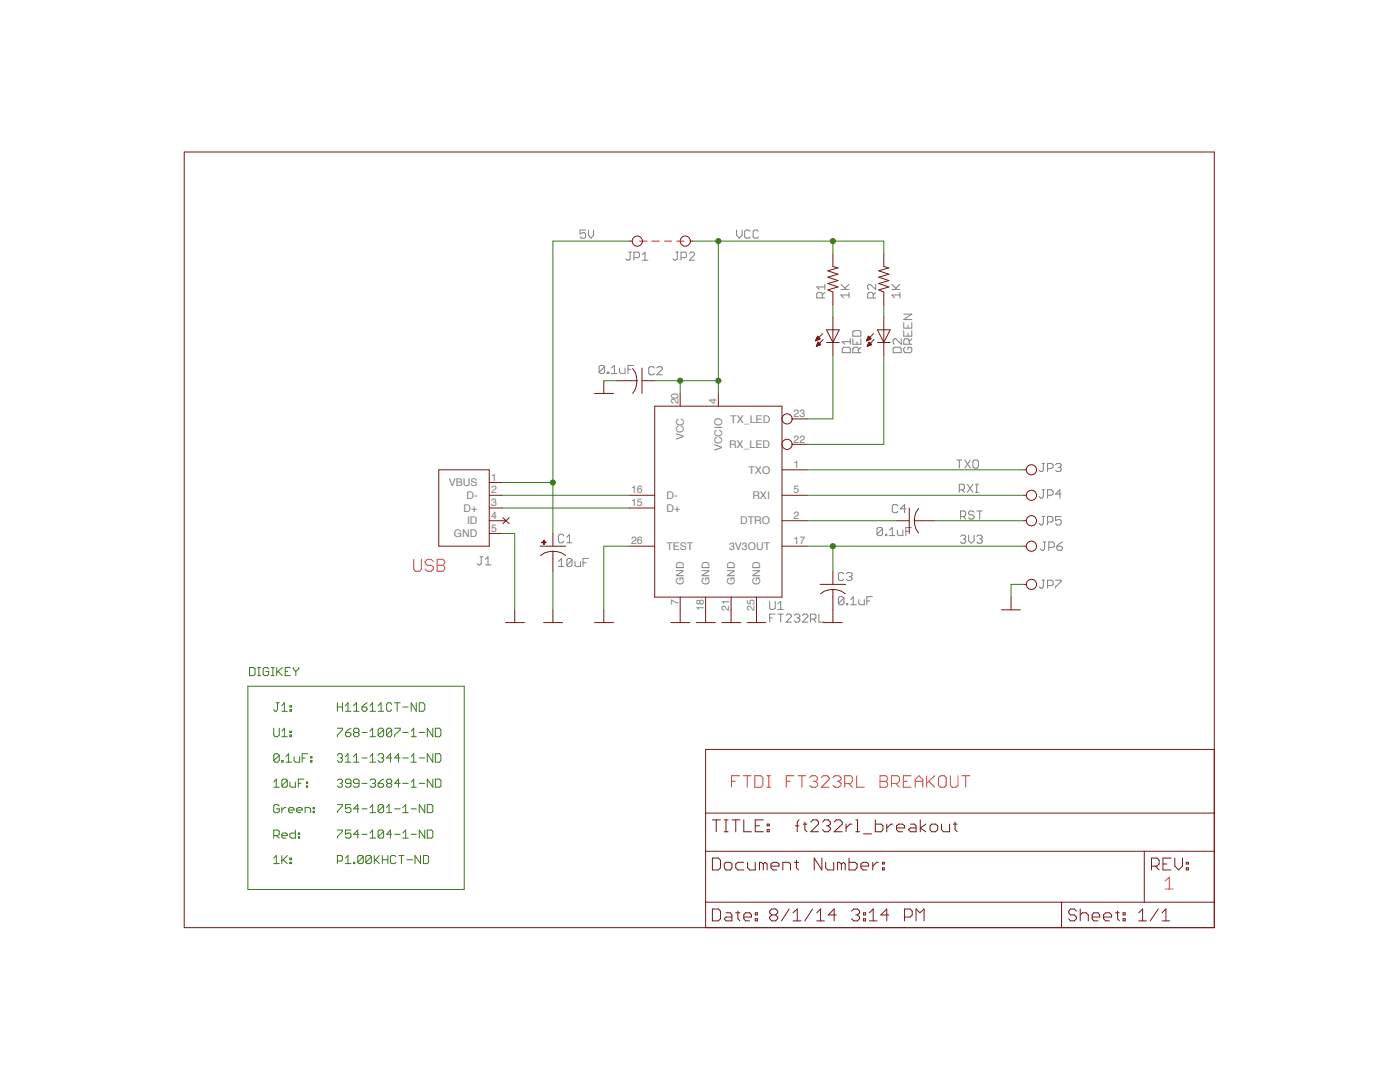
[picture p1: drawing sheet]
<?xml version="1.0" encoding="utf-8"?>
<!DOCTYPE eagle SYSTEM "eagle.dtd">
<eagle version="6.5.0">
<drawing>
<settings>
<setting alwaysvectorfont="no"/>
<setting verticaltext="up"/>
</settings>
<grid distance="0.1" unitdist="inch" unit="inch" style="lines" multiple="1" display="no" altdistance="0.01" altunitdist="inch" altunit="inch"/>
<schematic xreflabel="%F%N/%S.%C%R" xrefpart="/%S.%C%R">
<libraries>
<library name="ft232rl_breakout">
<symbols>
<symbol name="FT232RL">
<wire x1="-12.7" y1="22.86" x2="12.7" y2="22.86" width="0.254" layer="94"/>
<wire x1="12.7" y1="22.86" x2="12.7" y2="-15.24" width="0.254" layer="94"/>
<wire x1="12.7" y1="-15.24" x2="-12.7" y2="-15.24" width="0.254" layer="94"/>
<wire x1="-12.7" y1="-15.24" x2="-12.7" y2="22.86" width="0.254" layer="94"/>
<pin name="3V3OUT" x="17.78" y="-5.08" length="middle" direction="pwr" rot="R180"/>
<pin name="D+" x="-17.78" y="2.54" length="middle" direction="pas"/>
<pin name="D-" x="-17.78" y="5.08" length="middle" direction="pas"/>
<pin name="DTRO" x="17.78" y="0" length="middle" direction="out" rot="R180"/>
<pin name="GND@1" x="-7.62" y="-17.78" length="short" direction="pwr" rot="R90"/>
<pin name="GND@2" x="-2.54" y="-17.78" length="short" direction="pwr" rot="R90"/>
<pin name="GND@3" x="2.54" y="-17.78" length="short" direction="pwr" rot="R90"/>
<pin name="GND@4" x="7.62" y="-17.78" length="short" direction="pwr" rot="R90"/>
<pin name="RXI" x="17.78" y="5.08" length="middle" direction="in" rot="R180"/>
<pin name="RX_LED" x="17.78" y="15.24" length="middle" direction="out" function="dot" rot="R180"/>
<pin name="TEST" x="-17.78" y="-5.08" length="middle" direction="in"/>
<pin name="TXO" x="17.78" y="10.16" length="middle" direction="out" rot="R180"/>
<pin name="TX_LED" x="17.78" y="20.32" length="middle" direction="out" function="dot" rot="R180"/>
<pin name="VCC" x="-7.62" y="25.4" length="short" direction="pwr" rot="R270"/>
<pin name="VCCIO" x="0" y="25.4" length="short" direction="pwr" rot="R270"/>
<text x="10.16" y="-17.78" size="1.778" layer="95">&gt;NAME</text>
<text x="10.16" y="-20.32" size="1.778" layer="96">&gt;VALUE</text>
</symbol>
<symbol name="C-US">
<wire x1="-2.54" y1="0" x2="2.54" y2="0" width="0.254" layer="94"/>
<wire x1="0" y1="-1.016" x2="0" y2="-1.0161" width="0.1524" layer="94"/>
<wire x1="0" y1="-1.0161" x2="0" y2="-2.54" width="0.1524" layer="94"/>
<wire x1="0" y1="-1" x2="2.4892" y2="-1.8542" width="0.254" layer="94" curve="-37.878202"/>
<wire x1="-2.4668" y1="-1.8504" x2="0" y2="-1.0161" width="0.254" layer="94" curve="-37.373024"/>
<pin name="1" x="0" y="2.54" visible="off" length="short" direction="pas" swaplevel="1" rot="R270"/>
<pin name="2" x="0" y="-5.08" visible="off" length="short" direction="pas" swaplevel="1" rot="R90"/>
<text x="1.016" y="0.635" size="1.778" layer="95">&gt;NAME</text>
<text x="1.016" y="-4.191" size="1.778" layer="96">&gt;VALUE</text>
</symbol>
<symbol name="CPOL-US">
<rectangle x1="-2.253" y1="0.668" x2="-1.364" y2="0.795" layer="94"/>
<rectangle x1="-1.872" y1="0.287" x2="-1.745" y2="1.176" layer="94"/>
<wire x1="-2.54" y1="0" x2="2.54" y2="0" width="0.254" layer="94"/>
<wire x1="0" y1="-1.016" x2="0" y2="-1.0161" width="0.1524" layer="94"/>
<wire x1="0" y1="-1.0161" x2="0" y2="-2.54" width="0.1524" layer="94"/>
<wire x1="0" y1="-1" x2="2.4892" y2="-1.8542" width="0.254" layer="94" curve="-37.878202"/>
<wire x1="-2.4669" y1="-1.8504" x2="0" y2="-1.0161" width="0.254" layer="94" curve="-37.376341"/>
<pin name="+" x="0" y="2.54" visible="off" length="short" direction="pas" swaplevel="1" rot="R270"/>
<pin name="-" x="0" y="-5.08" visible="off" length="short" direction="pas" swaplevel="1" rot="R90"/>
<text x="1.016" y="0.635" size="1.778" layer="95">&gt;NAME</text>
<text x="1.016" y="-4.191" size="1.778" layer="96">&gt;VALUE</text>
</symbol>
<symbol name="DOCFIELD">
<wire x1="0" y1="0" x2="71.12" y2="0" width="0.1016" layer="94"/>
<wire x1="101.6" y1="15.24" x2="87.63" y2="15.24" width="0.1016" layer="94"/>
<wire x1="0" y1="0" x2="0" y2="5.08" width="0.1016" layer="94"/>
<wire x1="0" y1="5.08" x2="71.12" y2="5.08" width="0.1016" layer="94"/>
<wire x1="0" y1="5.08" x2="0" y2="15.24" width="0.1016" layer="94"/>
<wire x1="101.6" y1="15.24" x2="101.6" y2="5.08" width="0.1016" layer="94"/>
<wire x1="71.12" y1="5.08" x2="71.12" y2="0" width="0.1016" layer="94"/>
<wire x1="71.12" y1="5.08" x2="87.63" y2="5.08" width="0.1016" layer="94"/>
<wire x1="71.12" y1="0" x2="101.6" y2="0" width="0.1016" layer="94"/>
<wire x1="87.63" y1="15.24" x2="87.63" y2="5.08" width="0.1016" layer="94"/>
<wire x1="87.63" y1="15.24" x2="0" y2="15.24" width="0.1016" layer="94"/>
<wire x1="87.63" y1="5.08" x2="101.6" y2="5.08" width="0.1016" layer="94"/>
<wire x1="101.6" y1="5.08" x2="101.6" y2="0" width="0.1016" layer="94"/>
<wire x1="0" y1="15.24" x2="0" y2="22.86" width="0.1016" layer="94"/>
<wire x1="101.6" y1="35.56" x2="0" y2="35.56" width="0.1016" layer="94"/>
<wire x1="101.6" y1="35.56" x2="101.6" y2="22.86" width="0.1016" layer="94"/>
<wire x1="0" y1="22.86" x2="101.6" y2="22.86" width="0.1016" layer="94"/>
<wire x1="0" y1="22.86" x2="0" y2="35.56" width="0.1016" layer="94"/>
<wire x1="101.6" y1="22.86" x2="101.6" y2="15.24" width="0.1016" layer="94"/>
<text x="1.27" y="1.27" size="2.54" layer="94" font="vector">Date:</text>
<text x="12.7" y="1.27" size="2.54" layer="94" font="vector">&gt;LAST_DATE_TIME</text>
<text x="72.39" y="1.27" size="2.54" layer="94" font="vector">Sheet:</text>
<text x="86.36" y="1.27" size="2.54" layer="94" font="vector">&gt;SHEET</text>
<text x="88.9" y="11.43" size="2.54" layer="94" font="vector">REV:</text>
<text x="1.27" y="19.05" size="2.54" layer="94" font="vector">TITLE:</text>
<text x="1.27" y="11.43" size="2.54" layer="94" font="vector">Document Number:</text>
<text x="17.78" y="19.05" size="2.54" layer="94" font="vector">&gt;DRAWING_NAME</text>
</symbol>
<symbol name="GND">
<wire x1="-1.905" y1="0" x2="1.905" y2="0" width="0.254" layer="94"/>
<pin name="GND" x="0" y="2.54" visible="off" length="short" direction="sup" rot="R270"/>
</symbol>
<symbol name="LED">
<wire x1="1.27" y1="0" x2="0" y2="-2.54" width="0.254" layer="94"/>
<wire x1="0" y1="-2.54" x2="-1.27" y2="0" width="0.254" layer="94"/>
<wire x1="1.27" y1="-2.54" x2="0" y2="-2.54" width="0.254" layer="94"/>
<wire x1="0" y1="-2.54" x2="-1.27" y2="-2.54" width="0.254" layer="94"/>
<wire x1="1.27" y1="0" x2="0" y2="0" width="0.254" layer="94"/>
<wire x1="0" y1="0" x2="-1.27" y2="0" width="0.254" layer="94"/>
<wire x1="0" y1="0" x2="0" y2="-2.54" width="0.1524" layer="94"/>
<wire x1="-2.032" y1="-0.762" x2="-3.429" y2="-2.159" width="0.1524" layer="94"/>
<wire x1="-1.905" y1="-1.905" x2="-3.302" y2="-3.302" width="0.1524" layer="94"/>
<pin name="A" x="0" y="2.54" visible="off" length="short" direction="pas" rot="R270"/>
<pin name="C" x="0" y="-5.08" visible="off" length="short" direction="pas" rot="R90"/>
<text x="3.556" y="-4.572" size="1.778" layer="95" rot="R90">&gt;NAME</text>
<text x="5.715" y="-4.572" size="1.778" layer="96" rot="R90">&gt;VALUE</text>
<polygon width="0.1524" layer="94">
<vertex x="-3.429" y="-2.159"/>
<vertex x="-3.048" y="-1.27"/>
<vertex x="-2.54" y="-1.778"/>
</polygon>
<polygon width="0.1524" layer="94">
<vertex x="-3.302" y="-3.302"/>
<vertex x="-2.921" y="-2.413"/>
<vertex x="-2.413" y="-2.921"/>
</polygon>
</symbol>
<symbol name="NC">
<wire x1="0" y1="0" x2="-0.762" y2="0" width="0.1524" layer="94"/>
<wire x1="-1.397" y1="0.635" x2="-0.127" y2="-0.635" width="0.254" layer="94"/>
<wire x1="-0.127" y1="0.635" x2="-1.397" y2="-0.635" width="0.254" layer="94"/>
</symbol>
<symbol name="PINHD1">
<pin name="1" x="-2.54" y="0" visible="off" length="short" direction="pas" function="dot"/>
<text x="-6.35" y="3.175" size="1.778" layer="95">&gt;NAME</text>
</symbol>
<symbol name="R-US">
<wire x1="-2.54" y1="0" x2="-2.159" y2="1.016" width="0.2032" layer="94"/>
<wire x1="-2.159" y1="1.016" x2="-1.524" y2="-1.016" width="0.2032" layer="94"/>
<wire x1="-1.524" y1="-1.016" x2="-0.889" y2="1.016" width="0.2032" layer="94"/>
<wire x1="-0.889" y1="1.016" x2="-0.254" y2="-1.016" width="0.2032" layer="94"/>
<wire x1="-0.254" y1="-1.016" x2="0.381" y2="1.016" width="0.2032" layer="94"/>
<wire x1="0.381" y1="1.016" x2="1.016" y2="-1.016" width="0.2032" layer="94"/>
<wire x1="1.016" y1="-1.016" x2="1.651" y2="1.016" width="0.2032" layer="94"/>
<wire x1="1.651" y1="1.016" x2="2.286" y2="-1.016" width="0.2032" layer="94"/>
<wire x1="2.286" y1="-1.016" x2="2.54" y2="0" width="0.2032" layer="94"/>
<pin name="1" x="-5.08" y="0" visible="off" length="short" direction="pas" swaplevel="1"/>
<pin name="2" x="5.08" y="0" visible="off" length="short" direction="pas" swaplevel="1" rot="R180"/>
<text x="-3.81" y="1.4986" size="1.778" layer="95">&gt;NAME</text>
<text x="-3.81" y="-3.302" size="1.778" layer="96">&gt;VALUE</text>
</symbol>
<symbol name="USB">
<wire x1="-5.08" y1="12.7" x2="5.08" y2="12.7" width="0.254" layer="94"/>
<wire x1="5.08" y1="12.7" x2="5.08" y2="-2.54" width="0.254" layer="94"/>
<wire x1="5.08" y1="-2.54" x2="-5.08" y2="-2.54" width="0.254" layer="94"/>
<wire x1="-5.08" y1="12.7" x2="-5.08" y2="-2.54" width="0.254" layer="94"/>
<pin name="D+" x="7.62" y="5.08" length="short" rot="R180"/>
<pin name="D-" x="7.62" y="7.62" length="short" rot="R180"/>
<pin name="GND" x="7.62" y="0" length="short" rot="R180"/>
<pin name="ID" x="7.62" y="2.54" length="short" rot="R180"/>
<pin name="VBUS" x="7.62" y="10.16" length="short" rot="R180"/>
<text x="5.842" y="-6.35" size="1.778" layer="95" rot="MR0">&gt;NAME</text>
</symbol>
</symbols>
<devicesets>
<deviceset name="FT232RL">
<gates>
<gate name="1" symbol="FT232RL" x="0" y="0"/>
</gates>
<devices>
<device name="" package="SSOP28DB">
<connects>
<connect gate="1" pin="3V3OUT" pad="17"/>
<connect gate="1" pin="D+" pad="15"/>
<connect gate="1" pin="D-" pad="16"/>
<connect gate="1" pin="DTRO" pad="2"/>
<connect gate="1" pin="GND@1" pad="7"/>
<connect gate="1" pin="GND@2" pad="18"/>
<connect gate="1" pin="GND@3" pad="21"/>
<connect gate="1" pin="GND@4" pad="25"/>
<connect gate="1" pin="RXI" pad="5"/>
<connect gate="1" pin="RX_LED" pad="22"/>
<connect gate="1" pin="TEST" pad="26"/>
<connect gate="1" pin="TXO" pad="1"/>
<connect gate="1" pin="TX_LED" pad="23"/>
<connect gate="1" pin="VCC" pad="20"/>
<connect gate="1" pin="VCCIO" pad="4"/>
</connects>
<technologies>
<technology name=""/>
</technologies>
</device>
</devices>
</deviceset>
<deviceset name="C-US" prefix="C" uservalue="yes">
<gates>
<gate name="G$1" symbol="C-US" x="0" y="0"/>
</gates>
<devices>
<device name="C0402K" package="C0402K">
<connects>
<connect gate="G$1" pin="1" pad="1"/>
<connect gate="G$1" pin="2" pad="2"/>
</connects>
<technologies>
<technology name=""/>
</technologies>
</device>
</devices>
</deviceset>
<deviceset name="CPOL-US" prefix="C" uservalue="yes">
<gates>
<gate name="G$1" symbol="CPOL-US" x="0" y="0"/>
</gates>
<devices>
<device name="A/3216-18R" package="A/3216-18R">
<connects>
<connect gate="G$1" pin="+" pad="+"/>
<connect gate="G$1" pin="-" pad="-"/>
</connects>
<technologies>
<technology name=""/>
</technologies>
</device>
</devices>
</deviceset>
<deviceset name="DOCFIELD">
<gates>
<gate name="G$1" symbol="DOCFIELD" x="0" y="0"/>
</gates>
<devices>
<device name="">
<technologies>
<technology name=""/>
</technologies>
</device>
</devices>
</deviceset>
<deviceset name="GND" prefix="GND">
<gates>
<gate name="1" symbol="GND" x="0" y="0"/>
</gates>
<devices>
<device name="">
<technologies>
<technology name=""/>
</technologies>
</device>
</devices>
</deviceset>
<deviceset name="LED" prefix="L">
<gates>
<gate name="&gt;NAME" symbol="LED" x="0" y="0"/>
</gates>
<devices>
<device name="" package="LED_0402">
<connects>
<connect gate="&gt;NAME" pin="A" pad="A"/>
<connect gate="&gt;NAME" pin="C" pad="C"/>
</connects>
<technologies>
<technology name=""/>
</technologies>
</device>
</devices>
</deviceset>
<deviceset name="NC">
<gates>
<gate name="G$1" symbol="NC" x="0" y="0"/>
</gates>
<devices>
<device name="">
<technologies>
<technology name=""/>
</technologies>
</device>
</devices>
</deviceset>
<deviceset name="PINHD-1X1" prefix="JP" uservalue="yes">
<gates>
<gate name="G$1" symbol="PINHD1" x="0" y="0"/>
</gates>
<devices>
<device name="" package="1X01">
<connects>
<connect gate="G$1" pin="1" pad="1"/>
</connects>
<technologies>
<technology name=""/>
</technologies>
</device>
</devices>
</deviceset>
<deviceset name="R-US_" prefix="R" uservalue="yes">
<gates>
<gate name="G$1" symbol="R-US" x="0" y="0"/>
</gates>
<devices>
<device name="R0402" package="R0402">
<connects>
<connect gate="G$1" pin="1" pad="1"/>
<connect gate="G$1" pin="2" pad="2"/>
</connects>
<technologies>
<technology name=""/>
</technologies>
</device>
</devices>
</deviceset>
<deviceset name="USB" prefix="J">
<gates>
<gate name="G$1" symbol="USB" x="0" y="0"/>
</gates>
<devices>
<device name="" package="USB-MICRO-ZX62RD-AB-5P8">
<connects>
<connect gate="G$1" pin="D+" pad="3"/>
<connect gate="G$1" pin="D-" pad="2"/>
<connect gate="G$1" pin="GND" pad="5"/>
<connect gate="G$1" pin="ID" pad="4"/>
<connect gate="G$1" pin="VBUS" pad="1"/>
</connects>
<technologies>
<technology name=""/>
</technologies>
</device>
</devices>
</deviceset>
</devicesets>
</library>
</libraries>
<attributes>
</attributes>
<variantdefs>
</variantdefs>
<classes>
<class number="0" name="default" width="0" drill="0">
</class>
<class number="1" name="power" width="0.254" drill="0">
</class>
</classes>
<parts>
<part name="C4" library="ft232rl_breakout" deviceset="C-US" device="C0402K" value="0.1uF"/>
<part name="C1" library="ft232rl_breakout" deviceset="CPOL-US" device="A/3216-18R" value="10uF"/>
<part name="C3" library="ft232rl_breakout" deviceset="C-US" device="C0402K" value="0.1uF"/>
<part name="C2" library="ft232rl_breakout" deviceset="C-US" device="C0402K" value="0.1uF"/>
<part name="U$3" library="ft232rl_breakout" deviceset="NC" device=""/>
<part name="GND5" library="ft232rl_breakout" deviceset="GND" device=""/>
<part name="GND6" library="ft232rl_breakout" deviceset="GND" device=""/>
<part name="GND7" library="ft232rl_breakout" deviceset="GND" device=""/>
<part name="GND9" library="ft232rl_breakout" deviceset="GND" device=""/>
<part name="GND10" library="ft232rl_breakout" deviceset="GND" device=""/>
<part name="GND11" library="ft232rl_breakout" deviceset="GND" device=""/>
<part name="GND12" library="ft232rl_breakout" deviceset="GND" device=""/>
<part name="GND13" library="ft232rl_breakout" deviceset="GND" device=""/>
<part name="GND15" library="ft232rl_breakout" deviceset="GND" device=""/>
<part name="U$20" library="ft232rl_breakout" deviceset="DOCFIELD" device=""/>
<part name="J1" library="ft232rl_breakout" deviceset="USB" device=""/>
<part name="U1" library="ft232rl_breakout" deviceset="FT232RL" device=""/>
<part name="JP3" library="ft232rl_breakout" deviceset="PINHD-1X1" device=""/>
<part name="JP4" library="ft232rl_breakout" deviceset="PINHD-1X1" device=""/>
<part name="JP5" library="ft232rl_breakout" deviceset="PINHD-1X1" device=""/>
<part name="JP2" library="ft232rl_breakout" deviceset="PINHD-1X1" device=""/>
<part name="JP6" library="ft232rl_breakout" deviceset="PINHD-1X1" device=""/>
<part name="JP7" library="ft232rl_breakout" deviceset="PINHD-1X1" device=""/>
<part name="GND1" library="ft232rl_breakout" deviceset="GND" device=""/>
<part name="JP1" library="ft232rl_breakout" deviceset="PINHD-1X1" device=""/>
<part name="R1" library="ft232rl_breakout" deviceset="R-US_" device="R0402" value="1K"/>
<part name="R2" library="ft232rl_breakout" deviceset="R-US_" device="R0402" value="1K"/>
<part name="D1" library="ft232rl_breakout" deviceset="LED" device="" value="RED"/>
<part name="D2" library="ft232rl_breakout" deviceset="LED" device="" value="GREEN"/>
</parts>
<sheets>
<sheet>
<plain>
<text x="109.22" y="27.94" size="2.54" layer="97" font="vector">FTDI FT323RL BREAKOUT</text>
<wire x1="0" y1="154.94" x2="205.74" y2="154.94" width="0.1524" layer="94"/>
<wire x1="205.74" y1="154.94" x2="205.74" y2="0" width="0.1524" layer="94"/>
<wire x1="205.74" y1="0" x2="0" y2="0" width="0.1524" layer="94"/>
<wire x1="0" y1="0" x2="0" y2="154.94" width="0.1524" layer="94"/>
<text x="45.72" y="71.12" size="2.54" layer="97">USB</text>
<text x="195.834" y="7.62" size="2.54" layer="97">1</text>
<wire x1="90.932" y1="137.16" x2="99.822" y2="137.16" width="0.1524" layer="97" style="shortdash"/>
<text x="17.78" y="43.18" size="1.778" layer="91">J1:</text>
<text x="17.78" y="38.1" size="1.778" layer="91">U1:</text>
<text x="17.78" y="33.02" size="1.778" layer="91">0.1uF:</text>
<text x="17.78" y="27.94" size="1.778" layer="91">10uF:</text>
<text x="17.78" y="22.86" size="1.778" layer="91">Green:</text>
<text x="17.78" y="17.78" size="1.778" layer="91">Red:</text>
<text x="17.78" y="12.7" size="1.778" layer="91">1K:</text>
<text x="30.48" y="43.18" size="1.778" layer="91">H11611CT-ND</text>
<text x="30.48" y="38.1" size="1.778" layer="91">768-1007-1-ND</text>
<text x="30.48" y="33.02" size="1.778" layer="91">311-1344-1-ND </text>
<text x="30.48" y="27.94" size="1.778" layer="91">399-3684-1-ND</text>
<text x="30.48" y="22.86" size="1.778" layer="91">754-101-1-ND</text>
<text x="30.48" y="17.78" size="1.778" layer="91">754-104-1-ND</text>
<text x="30.48" y="12.7" size="1.778" layer="91">P1.00KHCT-ND</text>
<text x="12.954" y="50.292" size="1.778" layer="91">DIGIKEY</text>
</plain>
<instances>
<instance part="C4" gate="G$1" x="144.78" y="81.28" smashed="yes" rot="R90">
<attribute name="NAME" x="141.351" y="82.804" size="1.778" layer="95"/>
<attribute name="VALUE" x="138.303" y="78.232" size="1.778" layer="96"/>
</instance>
<instance part="C1" gate="G$1" x="73.66" y="76.2"/>
<instance part="C3" gate="G$1" x="129.54" y="68.58"/>
<instance part="C2" gate="G$1" x="91.44" y="109.22" smashed="yes" rot="R270">
<attribute name="NAME" x="92.71" y="110.363" size="1.778" layer="95"/>
<attribute name="VALUE" x="82.804" y="110.617" size="1.778" layer="96"/>
</instance>
<instance part="U$3" gate="G$1" x="63.5" y="81.28" rot="R180"/>
<instance part="GND5" gate="1" x="66.04" y="60.96"/>
<instance part="GND6" gate="1" x="73.66" y="60.96"/>
<instance part="GND7" gate="1" x="83.82" y="60.96"/>
<instance part="GND9" gate="1" x="99.06" y="60.96"/>
<instance part="GND10" gate="1" x="104.14" y="60.96"/>
<instance part="GND11" gate="1" x="109.22" y="60.96"/>
<instance part="GND12" gate="1" x="114.3" y="60.96"/>
<instance part="GND13" gate="1" x="129.54" y="60.96"/>
<instance part="GND15" gate="1" x="83.82" y="106.68"/>
<instance part="U$20" gate="G$1" x="104.14" y="0"/>
<instance part="J1" gate="G$1" x="55.88" y="78.74"/>
<instance part="U1" gate="1" x="106.68" y="81.28"/>
<instance part="JP3" gate="G$1" x="170.18" y="91.44" smashed="yes">
<attribute name="NAME" x="170.688" y="91.059" size="1.778" layer="95"/>
</instance>
<instance part="JP4" gate="G$1" x="170.18" y="86.36" smashed="yes">
<attribute name="NAME" x="170.688" y="85.725" size="1.778" layer="95"/>
</instance>
<instance part="JP5" gate="G$1" x="170.18" y="81.28" smashed="yes">
<attribute name="NAME" x="170.688" y="80.391" size="1.778" layer="95"/>
</instance>
<instance part="JP2" gate="G$1" x="99.06" y="137.16" smashed="yes" rot="R180">
<attribute name="NAME" x="97.536" y="133.223" size="1.778" layer="95"/>
</instance>
<instance part="JP6" gate="G$1" x="170.18" y="76.2" smashed="yes">
<attribute name="NAME" x="170.942" y="75.311" size="1.778" layer="95"/>
</instance>
<instance part="JP7" gate="G$1" x="170.18" y="68.58" smashed="yes">
<attribute name="NAME" x="170.688" y="67.691" size="1.778" layer="95"/>
</instance>
<instance part="GND1" gate="1" x="165.1" y="63.5"/>
<instance part="JP1" gate="G$1" x="91.44" y="137.16" smashed="yes">
<attribute name="NAME" x="88.138" y="133.223" size="1.778" layer="95"/>
</instance>
<instance part="R1" gate="G$1" x="129.54" y="129.54" rot="R90"/>
<instance part="R2" gate="G$1" x="139.7" y="129.54" rot="R90"/>
<instance part="D1" gate="&gt;NAME" x="129.54" y="119.38"/>
<instance part="D2" gate="&gt;NAME" x="139.7" y="119.38"/>
</instances>
<busses>
</busses>
<nets>
<net name="GND" class="0">
<segment>
<wire x1="63.5" y1="78.74" x2="66.04" y2="78.74" width="0.1524" layer="91"/>
<wire x1="66.04" y1="78.74" x2="66.04" y2="63.5" width="0.1524" layer="91"/>
<pinref part="GND5" gate="1" pin="GND"/>
<pinref part="J1" gate="G$1" pin="GND"/>
</segment>
<segment>
<pinref part="C1" gate="G$1" pin="-"/>
<wire x1="73.66" y1="71.12" x2="73.66" y2="63.5" width="0.1524" layer="91"/>
<pinref part="GND6" gate="1" pin="GND"/>
</segment>
<segment>
<wire x1="88.9" y1="76.2" x2="83.82" y2="76.2" width="0.1524" layer="91"/>
<wire x1="83.82" y1="76.2" x2="83.82" y2="63.5" width="0.1524" layer="91"/>
<pinref part="GND7" gate="1" pin="GND"/>
<pinref part="U1" gate="1" pin="TEST"/>
</segment>
<segment>
<pinref part="C3" gate="G$1" pin="2"/>
<pinref part="GND13" gate="1" pin="GND"/>
</segment>
<segment>
<pinref part="GND15" gate="1" pin="GND"/>
<pinref part="C2" gate="G$1" pin="2"/>
<wire x1="83.82" y1="109.22" x2="86.36" y2="109.22" width="0.1524" layer="91"/>
</segment>
<segment>
<pinref part="U1" gate="1" pin="GND@4"/>
<pinref part="GND12" gate="1" pin="GND"/>
</segment>
<segment>
<pinref part="U1" gate="1" pin="GND@3"/>
<pinref part="GND11" gate="1" pin="GND"/>
</segment>
<segment>
<pinref part="U1" gate="1" pin="GND@2"/>
<pinref part="GND10" gate="1" pin="GND"/>
</segment>
<segment>
<pinref part="U1" gate="1" pin="GND@1"/>
<pinref part="GND9" gate="1" pin="GND"/>
</segment>
<segment>
<pinref part="JP7" gate="G$1" pin="1"/>
<pinref part="GND1" gate="1" pin="GND"/>
<wire x1="167.64" y1="68.58" x2="165.1" y2="68.58" width="0.1524" layer="91"/>
<wire x1="165.1" y1="68.58" x2="165.1" y2="66.04" width="0.1524" layer="91"/>
</segment>
</net>
<net name="RST" class="0">
<segment>
<label x="154.94" y="81.534" size="1.778" layer="95"/>
<pinref part="C4" gate="G$1" pin="2"/>
<wire x1="149.86" y1="81.28" x2="167.64" y2="81.28" width="0.1524" layer="91"/>
<pinref part="JP5" gate="G$1" pin="1"/>
</segment>
</net>
<net name="TXO" class="0">
<segment>
<wire x1="124.46" y1="91.44" x2="167.64" y2="91.44" width="0.1524" layer="91"/>
<label x="154.178" y="91.694" size="1.778" layer="95"/>
<pinref part="JP3" gate="G$1" pin="1"/>
<pinref part="U1" gate="1" pin="TXO"/>
</segment>
</net>
<net name="RXI" class="0">
<segment>
<wire x1="124.46" y1="86.36" x2="167.64" y2="86.36" width="0.1524" layer="91"/>
<label x="154.686" y="86.868" size="1.778" layer="95"/>
<pinref part="JP4" gate="G$1" pin="1"/>
<pinref part="U1" gate="1" pin="RXI"/>
</segment>
</net>
<net name="N$10" class="0">
<segment>
<wire x1="63.5" y1="83.82" x2="88.9" y2="83.82" width="0.1524" layer="91"/>
<pinref part="J1" gate="G$1" pin="D+"/>
<pinref part="U1" gate="1" pin="D+"/>
</segment>
</net>
<net name="N$15" class="0">
<segment>
<wire x1="63.5" y1="86.36" x2="88.9" y2="86.36" width="0.1524" layer="91"/>
<pinref part="J1" gate="G$1" pin="D-"/>
<pinref part="U1" gate="1" pin="D-"/>
</segment>
</net>
<net name="N$11" class="0">
<segment>
<pinref part="C4" gate="G$1" pin="1"/>
<wire x1="124.46" y1="81.28" x2="142.24" y2="81.28" width="0.1524" layer="91"/>
<pinref part="U1" gate="1" pin="DTRO"/>
</segment>
</net>
<net name="3V3" class="0">
<segment>
<pinref part="C3" gate="G$1" pin="1"/>
<wire x1="124.46" y1="76.2" x2="129.54" y2="76.2" width="0.1524" layer="91"/>
<wire x1="129.54" y1="76.2" x2="129.54" y2="71.12" width="0.1524" layer="91"/>
<pinref part="U1" gate="1" pin="3V3OUT"/>
<pinref part="JP6" gate="G$1" pin="1"/>
<wire x1="129.54" y1="76.2" x2="167.64" y2="76.2" width="0.1524" layer="91"/>
<junction x="129.54" y="76.2"/>
<label x="154.94" y="76.708" size="1.778" layer="95"/>
</segment>
</net>
<net name="5V" class="0">
<segment>
<pinref part="C1" gate="G$1" pin="+"/>
<wire x1="88.9" y1="137.16" x2="73.66" y2="137.16" width="0.1524" layer="91"/>
<wire x1="73.66" y1="137.16" x2="73.66" y2="88.9" width="0.1524" layer="91"/>
<wire x1="73.66" y1="88.9" x2="73.66" y2="78.74" width="0.1524" layer="91"/>
<wire x1="63.5" y1="88.9" x2="73.66" y2="88.9" width="0.1524" layer="91"/>
<junction x="73.66" y="88.9"/>
<pinref part="J1" gate="G$1" pin="VBUS"/>
<pinref part="JP1" gate="G$1" pin="1"/>
<label x="78.994" y="137.668" size="1.778" layer="95"/>
</segment>
</net>
<net name="VCC" class="0">
<segment>
<pinref part="U1" gate="1" pin="VCCIO"/>
<wire x1="106.68" y1="109.22" x2="106.68" y2="106.68" width="0.1524" layer="91"/>
<wire x1="106.68" y1="109.22" x2="106.68" y2="137.16" width="0.1524" layer="91"/>
<junction x="106.68" y="109.22"/>
<pinref part="U1" gate="1" pin="VCC"/>
<wire x1="106.68" y1="137.16" x2="101.6" y2="137.16" width="0.1524" layer="91"/>
<wire x1="99.06" y1="106.68" x2="99.06" y2="109.22" width="0.1524" layer="91"/>
<wire x1="99.06" y1="109.22" x2="106.68" y2="109.22" width="0.1524" layer="91"/>
<junction x="99.06" y="109.22"/>
<pinref part="C2" gate="G$1" pin="1"/>
<wire x1="93.98" y1="109.22" x2="99.06" y2="109.22" width="0.1524" layer="91"/>
<pinref part="JP2" gate="G$1" pin="1"/>
<pinref part="R2" gate="G$1" pin="2"/>
<wire x1="106.68" y1="137.16" x2="129.54" y2="137.16" width="0.1524" layer="91"/>
<wire x1="129.54" y1="137.16" x2="139.7" y2="137.16" width="0.1524" layer="91"/>
<wire x1="139.7" y1="137.16" x2="139.7" y2="134.62" width="0.1524" layer="91"/>
<pinref part="R1" gate="G$1" pin="2"/>
<wire x1="129.54" y1="134.62" x2="129.54" y2="137.16" width="0.1524" layer="91"/>
<junction x="106.68" y="137.16"/>
<junction x="129.54" y="137.16"/>
<label x="110.236" y="137.668" size="1.778" layer="95"/>
</segment>
</net>
<net name="N$2" class="0">
<segment>
<pinref part="U1" gate="1" pin="TX_LED"/>
<wire x1="124.46" y1="101.6" x2="129.54" y2="101.6" width="0.1524" layer="91"/>
<wire x1="129.54" y1="101.6" x2="129.54" y2="114.3" width="0.1524" layer="91"/>
<pinref part="D1" gate="&gt;NAME" pin="C"/>
</segment>
</net>
<net name="N$3" class="0">
<segment>
<pinref part="U1" gate="1" pin="RX_LED"/>
<wire x1="124.46" y1="96.52" x2="139.7" y2="96.52" width="0.1524" layer="91"/>
<wire x1="139.7" y1="96.52" x2="139.7" y2="114.3" width="0.1524" layer="91"/>
<pinref part="D2" gate="&gt;NAME" pin="C"/>
</segment>
</net>
<net name="N$4" class="0">
<segment>
<pinref part="R1" gate="G$1" pin="1"/>
<pinref part="D1" gate="&gt;NAME" pin="A"/>
<wire x1="129.54" y1="124.46" x2="129.54" y2="121.92" width="0.1524" layer="91"/>
</segment>
</net>
<net name="N$5" class="0">
<segment>
<pinref part="R2" gate="G$1" pin="1"/>
<pinref part="D2" gate="&gt;NAME" pin="A"/>
<wire x1="139.7" y1="124.46" x2="139.7" y2="121.92" width="0.1524" layer="91"/>
</segment>
</net>
<net name="N$1" class="0">
<segment>
<wire x1="12.7" y1="48.26" x2="55.88" y2="48.26" width="0.1524" layer="91"/>
<wire x1="55.88" y1="48.26" x2="55.88" y2="7.62" width="0.1524" layer="91"/>
<wire x1="55.88" y1="7.62" x2="12.7" y2="7.62" width="0.1524" layer="91"/>
<wire x1="12.7" y1="7.62" x2="12.7" y2="48.26" width="0.1524" layer="91"/>
</segment>
</net>
</nets>
</sheet>
</sheets>
<errors>
<approved hash="102,1,119.38,129.54,VOUT,VCC,,,,"/>
<approved hash="104,1,190.5,160.02,U3,AGND,GND,,,"/>
<approved hash="104,1,190.5,213.36,U3,AVCC,VCC,,,"/>
<approved hash="104,1,63.5,48.26,U2,3V3OUT,N$16,,,"/>
<approved hash="104,1,38.1,78.74,U2,VCC,VUSB,,,"/>
<approved hash="104,1,45.72,78.74,U2,VCCIO,VUSB,,,"/>
<approved hash="202,1,119.38,121.92,U4,FB,,,,"/>
<approved hash="104,1,99.06,129.54,U4,VIN,+5V,,,"/>
<approved hash="117,1,190.5,203.2,AREF,,,,,"/>
<approved hash="106,1,238.76,180.34,DEBUG,,,,,"/>
<approved hash="105,1,237.49,83.82,N$3,,,,,"/>
<approved hash="105,1,237.49,68.58,N$24,,,,,"/>
<approved hash="105,1,237.49,66.04,N$25,,,,,"/>
</errors>
</schematic>
</drawing>
</eagle>
